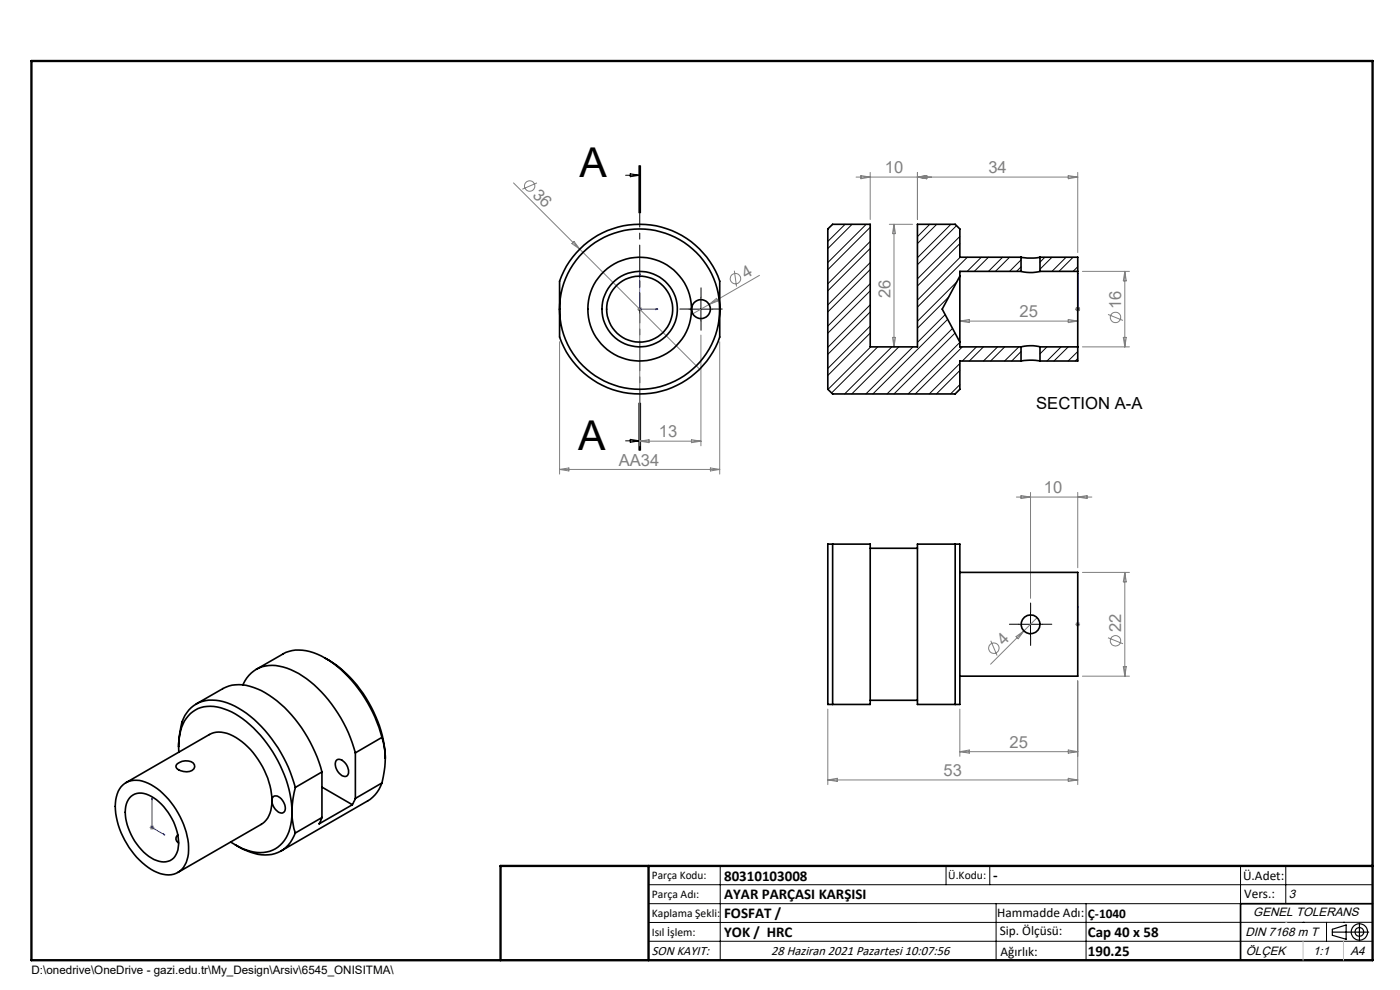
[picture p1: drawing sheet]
<svg xmlns="http://www.w3.org/2000/svg" width="297mm" height="210mm" viewBox="0 0 297 210" stroke-linecap="round" stroke-linejoin="round" font-family="sans-serif">
<g fill="none" stroke="#808080" stroke-width=".21">
<path d="M108.9 38.8l14.1 14M113.9 38.8l-3.1 1.3M181.6 37.6h47M182.6 37.2l2 .4-2 .3zM184.6 36.6v10M194.6 36.6v10M194.6 37.6l2-.4v.7zM226.6 37.2l2 .4-2 .3zM228.6 36.6v17M121.8 51.2l1.2 1.6-1.7-1.1zM123 52.8l25.4 25.5M155.8 57.4l.4 3.4"/>
<path d="M161.1 58.4l-10.7 6.2M188.7 47.6h4.9M189.7 47.6v26M189.7 47.6l.3 2h-.7zM229.6 57.6h10M238.6 57.6v16M238.6 57.6l.3 2h-.6zM118.7 72.5v28.1M135.2 65.6h1M135.4 65.2l.7 .7M135.7 65.1v1M135.7 66.6v28"/>
<path d="M136.1 65.2l-.7 .7M148.7 71.1v23.5M150.4 64.6l-3.4 2M150.4 64.6l1.6-1.3 .3 .5zM152.7 72.5v28.1M189.3 71.6h.7l-.3 2zM203.6 68.1h25M203.6 68.1l2-.3v.6zM226.6 67.8l2 .3-2 .3zM228.1 65.6h1M228.3 65.2l.7 .7M228.6 65.1v1"/>
<path d="M229 65.2l-.7 .7M229.6 73.6h10M235.1 66.7l3.1 1.3M238.3 71.6h.6l-.3 2zM118.7 99.6h34M118.7 99.6l2-.3v.6zM135.7 93.6h13M135.7 93.6l2-.3v.6zM146.7 93.3l2 .3-2 .3zM150.7 99.3l2 .3-2 .3zM215.6 105.4h16M216.6 105.1l2 .3-2 .4z"/>
<path d="M218.6 104.4v22.5M228.6 104.4v16M228.6 105.4l2-.3v.7zM210.2 135.9l1.3 3.2M215.5 135l1.7-1.2-1.2 1.7zM220 131l-9.9 9.9M228.1 132.4h1M228.3 132.1l.7 .7M228.6 131.9v1M229 132.1l-.7 .7M229.6 121.4h10M235.1 135.3l3.1 1.3"/>
<path d="M238.6 121.4v22M238.6 121.4l.3 2h-.6zM175.6 150.4v16M203.6 159.4l2-.3v.7zM203.6 150.4v10M203.6 159.4h25M226.6 159.1l2 .3-2 .4zM228.6 144.4v22M229.6 143.4h10M238.3 141.4h.6l-.3 2zM31.8 175.5h.9M31.9 175.2l.7 .7"/>
<path d="M32.2 175v1M32.6 175.2l-.7 .7M175.6 165.4h53M175.6 165.4l2-.3v.7zM226.6 165.1l2 .3-2 .4z"/>
<circle cx="112.4" cy="39.5" r="1.11"/>
<circle cx="156" cy="59.1" r="1.11"/>
<circle cx="236.6" cy="67.3" r="1.1"/>
<circle cx="210.8" cy="137.5" r="1.11"/>
<circle cx="236.6" cy="135.9" r="1.11"/>
</g>
<g fill="none" stroke="#000" stroke-width=".25">
<path d="M282.6 197.7h7.8M282.6 197.1l3-.9v3l-3-.8zM288.4 195.8v3.8M106.2 203.7h185"/>
<circle cx="288.4" cy="197.7" r="1.74"/>
<circle cx="288.4" cy="197.7" r=".93"/>
</g>
<g fill="none" stroke="#00f" stroke-width=".21">
<path d="M135.7 57.9l.1 .4h-.2zM135.7 57.9v7.7h3.9M228.6 57.9v.4v-.4M228.6 57.9v7.7M139.2 65.5l.4 .1-.4 .1zM228.6 65.5v.2zM228.6 65.6h.1M228.6 128.6v.4v-.4M228.6 132.3v.2zM228.6 132.4h.1M228.6 128.6v3.8M32.2 169.3l.1 .3-.1-.1z"/>
<path d="M32.2 169.3v6.2l2.8 1.6M34.7 176.9l.3 .2-.3-.1z"/>
</g>
<path d="M146.2 65.6h-2M148.7 63.1v-2M148.7 68.1v2M151.2 65.6h2M216.1 132.4h-2M218.6 129.9v-2M218.6 134.9v2M221.1 132.4h2" fill="none" stroke="#000" stroke-width=".21" stroke-dasharray="15.2 1.3 1.3 1.3"/>
<path d="M135.7 95.5v-60.3" fill="none" stroke="#000" stroke-width=".21" stroke-dasharray="6.3 1.3 1.3 1.3" stroke-dashoffset="3.5"/>
<g fill="none" stroke="#000" stroke-width=".21">
<path d="M132.7 37.2h3M133.7 36.9l2 .3-2 .3zM135.5 35.2v10zM135.7 35.2v10M135.9 35.2v10M146.2 65.6h5M148.7 63.1v5M132.7 93.5h3M133.7 93.2l2 .3-2 .3zM135.5 85.5v10M135.7 85.5v10M135.9 85.5v10"/>
<path d="M216.1 132.4h5M218.6 129.9v5M137.6 187.7h153.6M137.6 191.7h153.6M137.6 199.7h153.6M152.8 183.7v20M200.7 183.7v4M210 183.7v4M211.3 191.7v12M230.4 191.7v12M263.2 183.7v20M272.8 183.7v8"/>
<path d="M276.4 195.6h.1M281.4 195.6v4.1M285 195.6h.1M291.2 195.6l-153.6 .1"/>
</g>
<path d="M291.2 191.7h-28v12" fill="none" stroke="#000" stroke-width=".35"/>
<path d="M6.7 12.9h284.5v190.8h-284.5zM137.6 183.7v20M291.2 183.7h-185v20" fill="none" stroke="#000" stroke-width=".5"/>
<path d="M276.4 199.7v4M285 199.7v4" fill="none" stroke="#c0c0c0" stroke-width=".21"/>
<path d="M272.8 195.6h.1" fill="none" stroke="#c0c0c0" stroke-width=".25"/>
<g fill="#00f">
<path d="M139.2 65.5l.4 .1-.4 .1zM135.7 57.9l.1 .4h-.2z"/>
<path d="M228.6 128.6v.4zM228.6 132.3v.2z"/>
<path d="M34.7 176.9l.3 .2-.3-.1zM32.2 169.3l.1 .3-.1-.1z"/>
<path d="M228.6 65.5v.2zM228.6 57.9v.4zM228.6 65.5v.2zM228.6 57.9v.4z"/>
</g>
<g fill="none" stroke="#000" stroke-width=".35">
<path d="M203.6 58.6v14M203.6 58.6l-3.7 7 3.7 7M216.6 57.6a8.2 8.2 0 0 0 4 0M216.6 54.6a11.5 11.5 0 0 0 4 0M216.6 57.6h-13v1M216.6 54.6h-13v-6l-1-1h-8v26h-10v-26h-8l-1 1v34l1 1h26l1-1v-6h13M216.6 54.6v3M220.6 57.6h8M220.6 54.6v3M220.6 54.6h8v3M228.6 57.6v16M118.7 65.6v-6a18 18 0 0 1 17-12 18 18 0 0 1 17 12v6"/>
<path d="M118.7 65.6a17 17 0 0 1 17-17 17 17 0 0 1 17 17M118.7 65.6v5.9a18 18 0 0 0 17 12.1 18 18 0 0 0 17-12.1v-5.9M118.7 65.6a17 17 0 0 0 17 17 17 17 0 0 0 17-17M203.6 72.6v1h13M216.6 73.6a8.3 8.3 0 0 1 4 0M216.6 76.6a11.2 11.2 0 0 1 4 0M216.6 73.6v3M220.6 73.6h8M220.6 73.6v3M228.6 73.6v3h-8M176.6 115.4v34M176.6 115.4h8v34h-8"/>
<path d="M176.6 115.4h-1v34h1M184.6 116.3h10M202.6 115.4v34M202.6 115.4h-8v34h8M202.6 115.4h1v34h-1M69 139.6a25.9 25.9 0 0 1 11.8 15.4l.7 3 .2 2.9M203.6 121.4h25v22h-25M37.9 158.4l.2-2.9a7.2 7.2 0 0 1 4.8-6.7 10.2 10.2 0 0 1 8.5 1.9 29.2 29.2 0 0 1 11.3 16.3M37.9 158.4a8.9 8.9 0 0 1 3-7.4 7.3 7.3 0 0 1 7.4-.3 24.5 24.5 0 0 1 11.6 12.7 22.5 22.5 0 0 1 2 8.9M37.9 158.4v1.2M41.6 149.3l5.7-3.2a8 8 0 0 1 7.3 0 26.4 26.4 0 0 1 12.7 14.5l1 3.2M51.5 145.3a6.6 6.6 0 0 1 8.6-3.8 21.7 21.7 0 0 1 11.6 9.8 28.8 28.8 0 0 1 3.7 8.4"/>
<path d="M54.4 142l5.6-3.3a8.5 8.5 0 0 1 8.2 .5 27.5 27.5 0 0 1 12.5 16.2l.3 1M75.4 159.7v9.7M81 156.4l.5 1.8 .2 2.7M81 156.4l-5.6 3.3M184.6 148.5h10M26.1 166.5a4.7 4.7 0 0 1 5.3-.4 16.7 16.7 0 0 1 8.6 15 4.5 4.5 0 0 1-3.7 4.5 8.6 8.6 0 0 1-6.7-3.2 16.4 16.4 0 0 1-5-12.8l.5-1.8zM26.7 166l17.7-10.2a5.5 5.5 0 0 1 5.7 .6 17.2 17.2 0 0 1 7.6 13.4M27.5 169.2a3.5 3.5 0 0 1 4.6-.3 12.1 12.1 0 0 1 5.7 10.8 3.2 3.2 0 0 1-4.6 2.8 11.9 11.9 0 0 1-6.5-11.4l.3-1zM37.6 162a2.91 2.91 0 0 1 3.4-.2 1.05 1.05 0 0 1 .2 1.2 1.05 1.05 0 0 1-1 .6 2.65 2.65 0 0 1-2.9-.9zM37.7 177.1a.99 .99 0 0 0 .2 1.7M57.7 169.8a5.5 5.5 0 0 1-2.3 5.1l-17.7 10.2M57.9 169a1.36 1.36 0 0 1 2 .7 2 2 0 0 1 .2 2.7 1.69 1.69 0 0 1-2-1.2l-.4-1.4z"/>
<path d="M61.9 172.3a8.9 8.9 0 0 1-3 7.4 7.7 7.7 0 0 1-8.2-.1l-1.8-1M61.9 172.3a13.8 13.8 0 0 0 .8 4.4M62.7 167l-.5 2.4-.3 2.9M62.7 176.7a6.9 6.9 0 0 1-9.6 4.1l-1.7-.7-1.5-.9M68.3 163.8l-5.6 3.2M68.3 173.4l-5.6 3.3M68.3 163.8v9.6M68.3 167l6.5 3.7M71.4 161.3a1.42 1.42 0 0 1 1.9 .7 2.04 2.04 0 0 1 .3 2.6 2.3 2.3 0 0 1-2.4-2.2v-.6zM74.8 170.7l-7.1 4.1 .6-1.4M75.4 169.4l-.6 1.3M81 166.1l-1 2-1.5 1.5-18.9 10.9"/>
<path d="M81 166.1l-5.6 3.3M81.7 160.9l-.1 1.8-.6 3.4"/>
<circle cx="135.7" cy="65.6" r="7"/>
<circle cx="135.7" cy="65.6" r="8"/>
<circle cx="135.7" cy="65.6" r="11"/>
<circle cx="148.7" cy="65.6" r="2"/>
<circle cx="218.6" cy="132.4" r="1.99"/>
</g>
<g fill="none" stroke="#000" stroke-width=".21">
<path d="M179.3 47.6l-3.7 3.6M180.8 47.6l-5.2 5.1M183.8 47.6l-8.2 8.1M184.6 51.2l-9 9M184.6 55.7l-9 9M184.6 48.2l-9 9M184.6 52.7l-9 9M184.6 57.2l-9 9M197.2 47.6l-2.6 2.6M198.7 47.6l-4.1 4.1M201.7 47.6l-7.1 7.1M202.9 47.9l-8.3 8.3"/>
<path d="M203 59.8l-8.4 8.3M203.6 50.2l-9 9M203.6 51.7l-9 9M203.7 54.6l-9.1 9.1M205.2 54.6l-10.6 10.5M208.2 54.6l-3 3M209.7 54.6l-3 3M212.7 54.6l-3 3M214.2 54.6l-3 3M216.6 55.1l-2.4 2.5M216.6 56.6l-.9 1M221.7 54.6l-1.1 1"/>
<path d="M223.2 54.6l-2.6 2.5M226.2 54.6l-3 3M227.6 54.6l-3 3M228.6 56.6l-1 1M184.6 60.2l-9 9M184.6 64.7l-9 9M184.6 69.2l-9 9M184.6 61.7l-9 9M184.6 66.2l-9 9M184.6 70.7l-9 8.9M184.7 73.6l-9.1 9M186.2 73.6l-9.8 9.8"/>
<path d="M189.2 73.6l-10 10M190.7 73.6l-10 10M193.7 73.6l-10 10M200.5 66.7l-5.9 5.9M201 67.7l-15.8 15.9M201.3 63l-6.7 6.6M202.1 69.7l-13.9 13.9M202.6 70.7l-12.9 12.9M203.6 78.6l-5 5M203.6 72.6l-10.9 11M203.6 77.1l-6.5 6.5M204.2 73.6l-10 10"/>
<path d="M207.2 73.6l-3 3M208.6 73.6l-3 3M211.6 73.6l-3 3M213.1 73.6l-3 3M216.1 73.6l-3 3M216.6 74.6l-2 2M222.1 73.6l-1.5 1.5M225.1 73.6l-3 3M226.6 73.6l-3 3M228.6 74.6l-2 2M228.6 76.1l-.5 .5M203.6 81.6l-2 2"/>
</g>
<g font-size="8.7">
<text x="122.9" y="37.6">A</text>
<text x="122.7" y="95.5">A</text>
</g>
<g font-size="3.5" fill="#808080">
<text x="112.8" y="41.6" transform="rotate(45 112.8 41.6)">36</text>
<text x="187.7" y="36.8">10</text>
<text x="209.7" y="36.8">34</text>
<text x="158.2" y="59.2" transform="rotate(-30 158.2 59.2)">4</text>
<text x="188.9" y="63.3" transform="rotate(-90 188.9 63.3)">26</text>
<text x="237.8" y="65.5" transform="rotate(-90 237.8 65.5)">16</text>
<text x="216.3" y="67.3">25</text>
<text x="139.8" y="92.8">13</text>
<text x="131.3" y="98.8">AA34</text>
<text x="221.4" y="104.6">10</text>
<text x="213" y="137" transform="rotate(-45 213 137)">4</text>
<text x="237.8" y="134.1" transform="rotate(-90 237.8 134.1)">22</text>
<text x="214.2" y="158.6">25</text>
<text x="200.2" y="164.6">53</text>
</g>
<text font-size="3.5" x="219.8" y="86.7">SECTION A-A</text>
<g font-size="3.2">
<text x="153.6" y="186.8">80310103008</text>
<text x="153.6" y="190.8">AYAR PARÇASI KARŞISI</text>
<text x="210.7" y="186.6">-</text>
<text x="153.6" y="194.8">FOSFAT /</text>
<text x="153.6" y="198.8">YOK / HRC</text>
<text x="230.8" y="198.7">Cap 40 x 58</text>
<text x="230.8" y="202.8">190.25</text>
</g>
<g font-size="2.8">
<text x="263.7" y="186.7">Ü.Adet:</text>
<text x="263.9" y="190.5">Vers.:</text>
<text x="211.5" y="194.5">Hammadde Adı:</text>
<text x="230.8" y="194.7">Ç-1040</text>
<text x="138.3" y="202.6">SON KAYIT:</text>
<text x="163.6" y="202.6">28 Haziran 2021 Pazartesi 10:07:56</text>
<text x="212.1" y="198.4">Sip. Ölçüsü:</text>
<text x="212.2" y="202.7">Ağırlık:</text>
</g>
<g font-size="2.6">
<text x="273.4" y="190.4">3</text>
<text x="265.9" y="194.4">GENEL TOLERANS</text>
<text x="264.2" y="198.5">DIN 7168 m T</text>
<text x="264.3" y="202.6">ÖLÇEK</text>
<text x="278.5" y="202.6">1:1</text>
<text x="286.5" y="202.6">A4</text>
</g>
<g font-size="2.5">
<text x="138.3" y="186.4">Parça Kodu:</text>
<text x="138.3" y="190.5">Parça Adı:</text>
<text x="201.2" y="186.5">Ü.Kodu:</text>
<text x="138.3" y="194.5">Kaplama Şekli:</text>
<text x="138.3" y="198.6">Isıl İşlem:</text>
<text x="6.7" y="206.7">D:\onedrive\OneDrive - gazi.edu.tr\My_Design\Arsiv\6545_ONISITMA\</text>
</g>
</svg>
